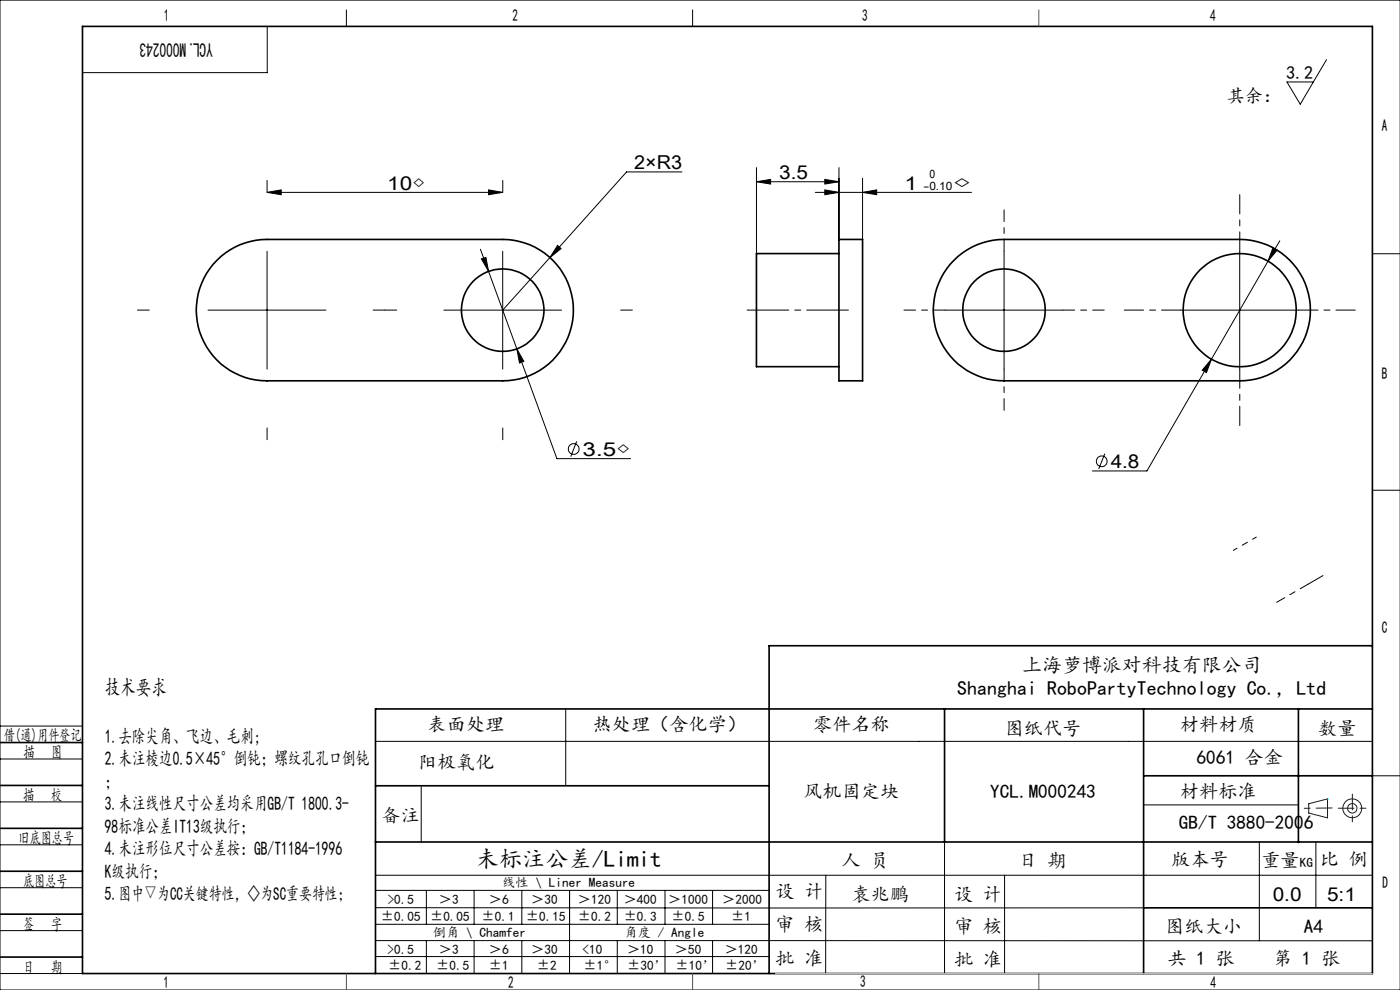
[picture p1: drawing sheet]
<svg xmlns="http://www.w3.org/2000/svg" width="297mm" height="210mm" viewBox="0 0 297 210" stroke-linecap="round" stroke-linejoin="round" font-family="sans-serif">
<g fill="none" stroke="#000" stroke-width=".21">
<path d="M0 0h297v210h-297zM56.7 5.6v9.8h-39.2M73.5 2.1v3.5M146.9 2.1v3.5M281.4 12.7l-5.6 9.4-2.8-4.7h5.6M144.7 36.5h-11.8l-16.2 18.1M160.5 38.6l3-.5v.9zM160.5 35.6v42.2M160.5 38.6h17.5M175 38.1l3 .5-3 .4zM178 35.6v15.2M183 37.8v13"/>
<path d="M56.7 40.8l3-.5v1zM56.7 53.3v25M56.7 40.8h49.9M101.9 52.9l1.7 4.7M102.1 54.9l1-.3 .5 3zM103.6 40.3l3 .5-3 .5zM103.6 57.6l14.5 39.7h15.7M106.6 53.3v25M116.7 54.6l-10.1 11.2M118.3 52.1l.7 .6-2.3 1.9zM173 40.8h33.1M175 40.3l3 .5-3 .5z"/>
<path d="M183 40.8l3-.5v1zM213 53.3v25M263 53.3v25M269 55.4l-25.7 44.5h-11.6M270.1 52.6l.8 .4-1.9 2.4zM271.5 51.1l-2.5 4.3M291.1 53.8h5.9M44.1 65.8h25M94.2 65.8h24.9M109.6 74l1.5 2.7-.9 .3zM200.5 65.8h25M250.5 65.8h25"/>
<path d="M257 76.2l-1.1 2.8-.8-.5zM122.3 93.6l-1.2 3.3M234.4 96.2l-1.3 3.3M291.1 104h5.9M0 154h17.5M79.7 157.3h211.4M120 150.4v16.3M0 179.2h17.5M0 161h17.5M0 170.1h17.5M89.4 166.9v11.8M200.4 178.6v27.9"/>
<path d="M242.6 170.7h32.8M267.2 178.6v21M279.2 178.6v14M291.1 164.6h6M0 188.3h17.5M0 197.4h17.5M79.7 185.7h211.4M79.7 199.5l211.4 .1M79.7 192.5l162.9 .1M79.7 188.9h83.5M79.7 196.1h83.5M90.5 188.9v7.2"/>
<path d="M90.5 199.5v7M100.6 188.9v7.2M100.6 199.5v7M110.7 188.9v7.2M110.7 199.5v7M120.8 188.9v17.6M131 188.9v7.2M131 199.5v7M141.1 188.9v7.2M141.1 199.5v7M151.2 188.9v7.2M151.2 199.5v7"/>
<path d="M175.2 185.7v20.9M213.1 185.7v20.8M0 206.5h17.5M79.7 202.9h83.5M163.2 206.5h127.9"/>
<circle cx="121.7" cy="95.2" r="1.13"/>
<circle cx="233.7" cy="97.9" r="1.14"/>
</g>
<g fill="none" stroke="#191924" stroke-width=".21">
<path d="M277.6 170.5l4-1v4l-4-1z"/>
<circle cx="286.9" cy="171.5" r="1.01"/>
<circle cx="286.9" cy="171.5" r="2"/>
</g>
<path d="M56.7 40.8v-2.5M106.7 40.8v-2.5M31.7 65.8h-2.5M81.7 65.8h2.5M81.7 65.8h-2.5M131.7 65.8h2.5M56.7 90.8v2.5M106.7 90.8v2.5M280.7 122.1l-3.2 1.8" fill="none" stroke="#000" stroke-width=".21" stroke-dasharray="30.5 1.3 1.3 1.3"/>
<path d="M158.5 65.8h21.5" fill="none" stroke="#000" stroke-width=".21" stroke-dasharray="30.5 1.3 1.3 1.3" stroke-dashoffset="21.6"/>
<path d="M213 53.3v-8.8M200.5 65.8h-8.7M213 78.3v8.7M225.5 65.8h8.8" fill="none" stroke="#000" stroke-width=".21" stroke-dasharray="30.5 1.3 1.3 1.3" stroke-dashoffset="28"/>
<path d="M263 53.3v-12M250.5 65.8h-12M263 78.3v12M275.5 65.8h12" fill="none" stroke="#000" stroke-width=".21" stroke-dasharray="30.5 1.3 1.3 1.3" stroke-dashoffset="26.4"/>
<path d="M270.8 127.8l6.7-3.9" fill="none" stroke="#000" stroke-width=".21" stroke-dasharray="30.5 1.3 1.3 1.3" stroke-dashoffset="28.5"/>
<path d="M261.6 116.7l4.9-2.8" fill="none" stroke="#000" stroke-width=".21" stroke-dasharray="30.5 1.3 1.3 1.3" stroke-dashoffset="29.6"/>
<g fill="none" stroke="#000" stroke-width=".35">
<path d="M17.5 5.6h273.6v200.9h-273.6zM46 55.2a14.8 14.8 0 0 1 10.7-4.4h49.9a15 15 0 0 1 15 15 15 15 0 0 1-15 15h-49.9a15 15 0 0 1-13.9-9.3 15 15 0 0 1 3.2-16.3zM178 50.8h5v30h-5zM178 53.8h-17.5v24h17.5M202.4 55.2a14.8 14.8 0 0 1 10.6-4.4h50a15 15 0 0 1 15 15 15 15 0 0 1-15 15h-50a15 15 0 0 1-13.9-9.3 15 15 0 0 1 3.3-16.3zM291.1 137h-127.9v69.5M0 157.5h17.5M200.4 150.4v28.2M242.6 150.4v56.1M275.4 150.4v28.3M291.1 150.4h-211.4v56.1M0 175.7h17.5"/>
<path d="M0 166.6h17.5M79.7 166.7h83.5M79.7 178.6h211.4M242.6 164.6h48.5M0 184.8h17.5M0 193.9h17.5M242.6 192.6h48.5M0 203h17.5"/>
<circle cx="106.6" cy="65.8" r="8.8"/>
<circle cx="213" cy="65.8" r="8.7"/>
<circle cx="263" cy="65.8" r="12"/>
</g>
<path d="M282.6 171.4l-5.9 .1M283.9 171.4h6M286.9 168.4v6" fill="none" stroke="#191924" stroke-width=".21" stroke-dasharray="6.3 1.3 1.3 1.3" stroke-dashoffset="3"/>
<path d="M164.5 206.5h126.6" fill="none" stroke="#c0c0c0" stroke-width=".21"/>
<path d="M220.4 2.1v3.5M73.5 206.5v3.5M146.9 206.5v3.5M220.4 206.5v3.5" fill="none" stroke="#00f" stroke-width=".21"/>
<path d="M281.6 169.5h.1" fill="none" stroke="#0ff" stroke-width=".21"/>
<path d="M56.7 40.8l3-.5v1zM103.6 40.3l3 .5-3 .5zM118.3 52.1l-1.6 2.5 2.3-1.9zM102.1 54.9l1.5 2.7-.5-3zM109.6 74l.6 3 .9-.3zM160.5 38.6l3-.5v.9zM175 38.1l3 .5-3 .4zM175 40.3l3 .5-3 .5zM183 40.8l3-.5v1zM270.1 52.6l-1.1 2.8 1.9-2.4zM257 76.2l-1.9 2.3 .8 .5z" fill="#000"/>
<text font-size="4.9" x="100.9" y="184">未标注公差/Limit</text>
<text font-size="4.7" x="22.2" y="147.5">技术要求</text>
<g font-size="4.2">
<text x="45.1" y="9.2" transform="rotate(-180 45.1 9.2)">YCL.M000243</text>
<text x="216.8" y="142.5">上海萝博派对科技有限公司</text>
<text x="203.1" y="147.4">Shanghai RoboPartyTechnology Co., Ltd</text>
</g>
<g font-size="4.1">
<text x="134.5" y="35.9">2×R3</text>
<text x="82.2" y="40.2">10◇</text>
<text x="165.3" y="38">3.5</text>
<text x="191.9" y="40.2">1</text>
<text x="202" y="40.2">◇</text>
<text x="123.6" y="96.7">3.5◇</text>
<text x="235.6" y="99.3">4.8</text>
<text x="90.7" y="155.1">表面处理</text>
<text x="125.7" y="155.1">热处理（含化学）</text>
<text x="172.5" y="155.1">零件名称</text>
<text x="213.1" y="155.8">图纸代号</text>
<text x="250.3" y="155.1">材料材质</text>
<text x="279.6" y="155.8">数量</text>
<text x="22.2" y="157.6">1.去除尖角、飞边、毛刺;</text>
<text x="22.2" y="162.3">2.未注棱边0.5×45°倒钝；螺纹孔孔口倒钝</text>
<text x="22.2" y="167.1">；</text>
<text x="88.6" y="163.2">阳极氧化</text>
<text x="253.8" y="162.1">6061 合金</text>
<text x="22.2" y="171.9">3.未注线性尺寸公差均采用GB/T 1800.3-</text>
<text x="170.4" y="169.2">风机固定块</text>
<text x="210.1" y="169.2">YCL.M000243</text>
<text x="250.3" y="169.2">材料标准</text>
<text x="22.2" y="176.6">98标准公差IT13级执行；</text>
<text x="80.9" y="174.3">备注</text>
<text x="250.1" y="176">GB/T 3880-2006</text>
<text x="22.2" y="181.4">4.未注形位尺寸公差按：GB/T1184-1996</text>
<text x="178.5" y="184">人 员</text>
<text x="216" y="184">日 期</text>
<text x="248.5" y="183.7">版本号</text>
<text x="267.6" y="184">重量</text>
<text x="280" y="183.7">比 例</text>
<text x="22.2" y="186.2">K级执行；</text>
<text x="22.2" y="190.9">5.图中▽为CC关键特性，◇为SC重要特性；</text>
<text x="164.5" y="190.5">设 计</text>
<text x="180.6" y="191">袁兆鹏</text>
<text x="202.4" y="191">设 计</text>
<text x="270" y="191">0.0</text>
<text x="281.5" y="191">5:1</text>
<text x="164.5" y="197.4">审 核</text>
<text x="202.4" y="197.9">审 核</text>
<text x="247.2" y="198">图纸大小</text>
<text x="276.6" y="198">A4</text>
<text x="164.5" y="204.6">批 准</text>
<text x="202.4" y="205">批 准</text>
<text x="247.7" y="204.6">共 1 张</text>
<text x="270.1" y="204.6">第 1 张</text>
</g>
<g font-size="3.9">
<text x="272.8" y="16.8">3.2</text>
<text x="260.2" y="21.6">其余：</text>
</g>
<g font-size="3.5">
<text x="34.8" y="4.4">1</text>
<text x="108.7" y="4.4">2</text>
<text x="182.9" y="4.4">3</text>
<text x="256.7" y="4.4">4</text>
<text x="293.2" y="27.8">A</text>
<text x="293.2" y="80.3">B</text>
<text x="293.2" y="134.2">C</text>
<text x=".8" y="157.2">借(通)用件登记</text>
<text x="5" y="160.8">描</text>
<text x="10.9" y="160.8">图</text>
<text x="4.9" y="169.8">描</text>
<text x="10.8" y="169.8">校</text>
<text x="3.9" y="179">旧底图总号</text>
<text x="4.9" y="188.1">底图总号</text>
<text x="293.3" y="188.4">D</text>
<text x="4.9" y="197.2">签</text>
<text x="10.8" y="197.2">字</text>
<text x="4.9" y="206.3">日</text>
<text x="10.8" y="206.3">期</text>
<text x="34.7" y="209.6">1</text>
<text x="107.8" y="209.6">2</text>
<text x="182.5" y="209.3">3</text>
<text x="256.8" y="209.7">4</text>
</g>
<g font-size="2.8">
<text x="275.7" y="184">KG</text>
<text x="82.2" y="191.7">&gt;0.5</text>
<text x="93.1" y="191.7">＞3</text>
<text x="103.7" y="191.7">＞6</text>
<text x="106.6" y="188.1">线性 \ Liner Measure</text>
<text x="112.7" y="191.7">＞30</text>
<text x="122.6" y="191.7">＞120</text>
<text x="132.3" y="191.7">＞400</text>
<text x="141.8" y="191.7">＞1000</text>
<text x="153.2" y="191.7">＞2000</text>
<text x="80.8" y="195.3">±0.05</text>
<text x="91.2" y="195.3">±0.05</text>
<text x="102.2" y="195.3">±0.1</text>
<text x="111.6" y="195.3">±0.15</text>
<text x="122.6" y="195.3">±0.2</text>
<text x="132.3" y="195.3">±0.3</text>
<text x="142.5" y="195.3">±0.5</text>
<text x="155.1" y="195.3">±1</text>
<text x="82.2" y="202.3">&gt;0.5</text>
<text x="91.8" y="198.8">倒角 \ Chamfer</text>
<text x="93.1" y="202.3">＞3</text>
<text x="103.7" y="202.3">＞6</text>
<text x="112.7" y="202.3">＞30</text>
<text x="123.6" y="202.3">&lt;10</text>
<text x="132.5" y="198.8">角度 / Angle</text>
<text x="133" y="202.3">＞10</text>
<text x="143.2" y="202.3">＞50</text>
<text x="153.7" y="202.3">＞120</text>
<text x="82.3" y="205.8">±0.2</text>
<text x="92.5" y="205.8">±0.5</text>
<text x="103.7" y="205.8">±1</text>
<text x="113.9" y="205.8">±2</text>
<text x="123.8" y="205.7">±1°</text>
<text x="133" y="205.7">±30’</text>
<text x="143.3" y="205.7">±10’</text>
<text x="153.8" y="205.8">±20’</text>
</g>
<g font-size="2.4">
<text x="195.9" y="40.2">-0.10</text>
<text x="197.2" y="37.8">0</text>
</g>
</svg>
